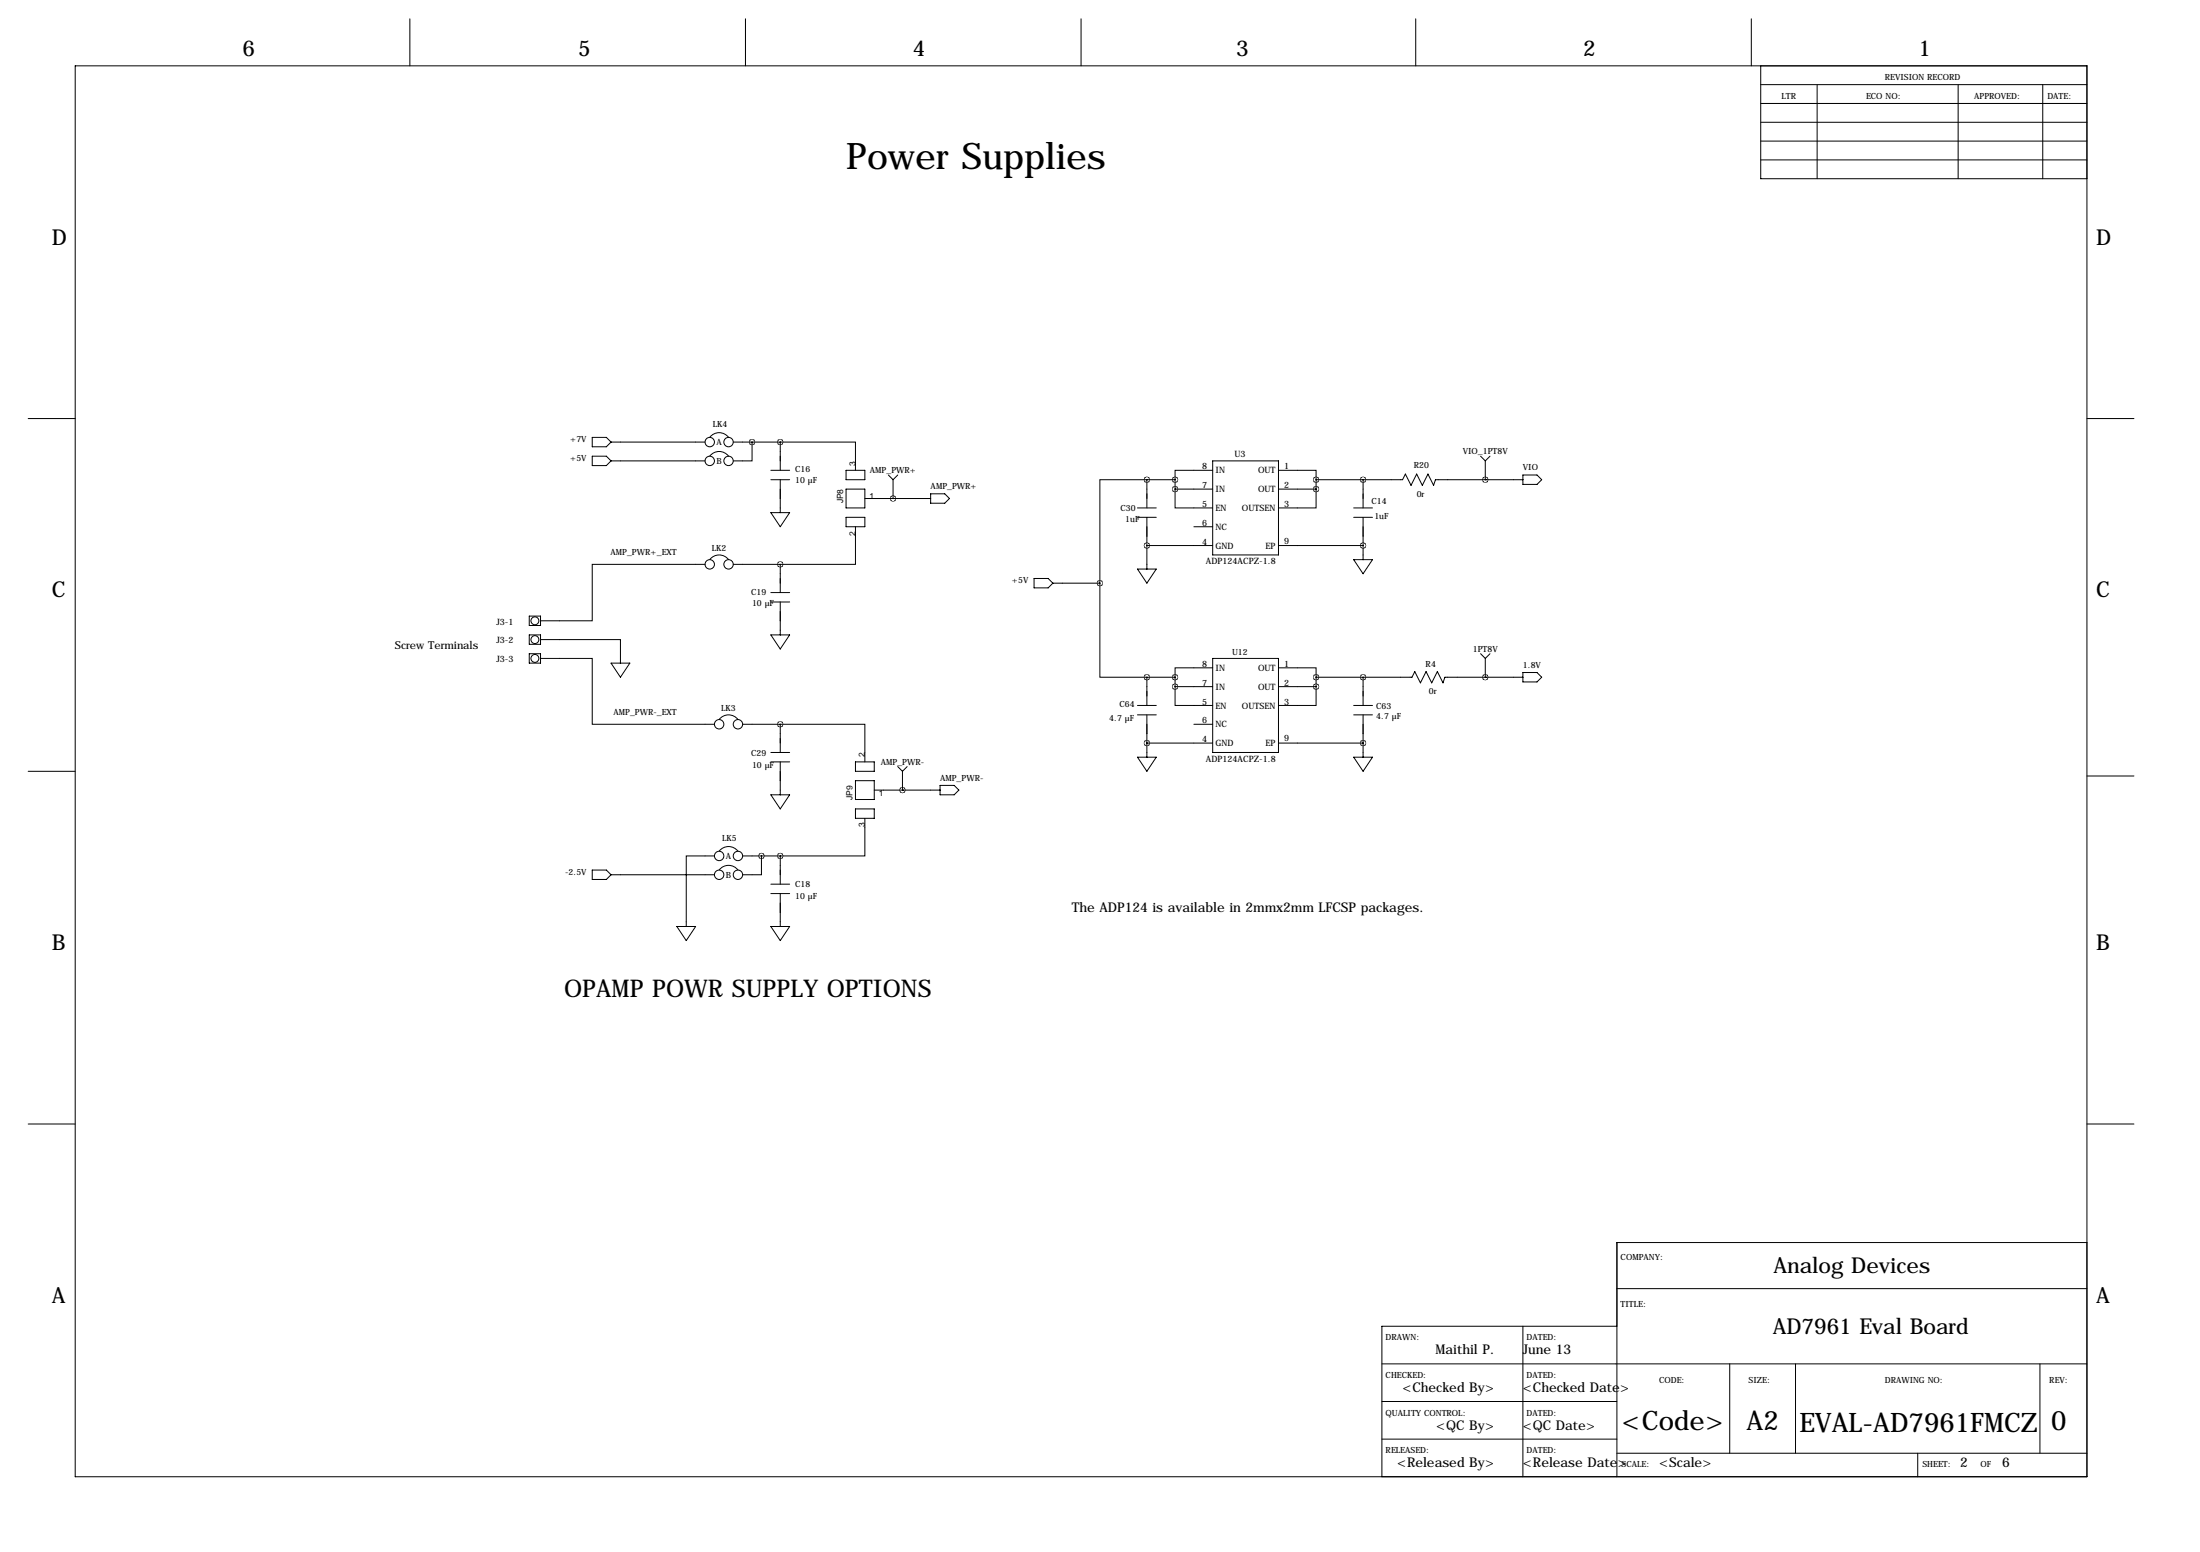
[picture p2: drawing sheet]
<svg xmlns="http://www.w3.org/2000/svg" width="594mm" height="419mm" viewBox="0 0 594 419" stroke-linecap="round" stroke-linejoin="round" font-family="sans-serif">
<g fill="none" stroke="#000" stroke-width=".27">
<path d="M20.3 17.8h543.6v381h-543.6zM110.7 5.1v12.7M201.4 5.1v12.7M292.1 5.1v12.7M382.5 5.1v12.7M473.2 5.1v12.7M475.7 17.8v30.5h88.2M475.7 33h88.2M475.7 22.9h88.2M475.7 27.9h88.2M475.7 38.1h88.2M491 22.9v25.4"/>
<path d="M529.1 22.9v25.4M551.9 22.9v25.4M475.7 43.2h88.2M7.6 113h12.7M160 118.1h3.8l1.3 1.3-1.3 1.2h-3.8zM165.1 119.4h25.4M191.8 118.1a3.2 3.2 0 0 1 5.1 0M198.1 119.4h12.7M203.2 119.4v5.1h-5.1M210.8 119.4h20.3v7.6M210.8 119.4v7.6M563.9 113h12.7"/>
<path d="M160 123.2h3.8l1.3 1.3-1.3 1.2h-3.8zM165.1 124.5h25.4M191.8 123.2a3.2 3.2 0 0 1 5.1 0M208.3 127h5.1M208.3 129.5h5.1M208.3 138.4h5.1l-2.6 3.8zM210.8 129.5v8.9M228.6 127h5.1v2.5h-5.1zM228.6 132.1h5.1v5.1h-5.1zM228.6 139.7h5.1v2.5h-5.1zM233.7 134.6h17.8M240 128.3l1.3 1.2"/>
<path d="M241.3 134.6h.1M241.3 129.5v5.1M242.6 128.3l-1.3 1.2M251.5 133.3h3.8l1.2 1.3-1.2 1.3h-3.8zM307.3 139.7h5.1M307.3 137.2h5.1M309.9 129.5h-12.7v28M309.9 129.5v7.7M309.9 139.7v14M309.9 129.5h7.6M317.5 132.1v5.1h10.2M317.5 132.1h10.2"/>
<path d="M317.5 129.5v2.6M327.7 127h-10.2v2.5M327.7 124.5h17.7v25.4h-17.7zM345.4 127h10.2v2.5M345.4 132.1h10.2M355.6 132.1v5.1h-10.2M355.6 129.5h23.4l.7-1.5 1.6 3.1 1.5-3.1 1.5 3.1 1.5-3.1 1.5 3.1 .6-1.6h23.6M355.6 129.5v2.6M365.8 139.7h5M365.8 137.2h5M368.3 129.5v7.7M368.3 139.7v11.4"/>
<path d="M400 123.2l1.3 1.3M401.3 129.5h.1M401.3 124.5v5M402.6 123.2l-1.3 1.3M411.5 128.3h3.8l1.3 1.2-1.3 1.3h-3.8zM190.5 152.4h-30.5v15.2h-14M191.8 151.1a3.2 3.2 0 0 1 5.1 0M198.1 152.4h12.7M210.8 152.4v7.6M231.1 142.2v10.2h-20.3M279.4 156.2h3.8l1.3 1.3-1.3 1.3h-3.8zM284.5 157.5h12.7"/>
<path d="M297.2 157.5v25.4h12.7M307.3 153.7h5.1l-2.5 3.8zM309.9 147.3h17.8M322.6 142.2h5.1M345.4 147.3h22.9M365.8 151.1h5l-2.5 3.8zM143 166.4h3v2.5h-3zM143 171.4h3v2.6h-3zM143 176.5h3v2.6h-3zM146 177.8h14v17.8h33M146 172.7h21.6v6.4M165.1 179.1h5.1l-2.6 3.8z"/>
<path d="M208.3 160h5.1M208.3 162.6h5.1M208.3 171.4h5.1l-2.6 3.9zM210.8 162.6v8.8M327.7 177.8h17.7v25.4h-17.7zM400 176.5l1.3 1.3M401.3 177.8v5.1M402.6 176.5l-1.3 1.3M194.3 194.3a3.2 3.2 0 0 1 5.1 0M200.7 195.6h10.1M210.8 195.6h22.9v10.1M210.8 195.6v7.6"/>
<path d="M307.3 190.5h5.1M307.3 193h5.1M309.9 182.9v7.6M309.9 193v11.5M309.9 182.9h7.6M317.5 185.4v5.1h10.2M317.5 185.4h10.2M317.5 182.9v2.5M322.6 195.6h5.1M327.7 180.3h-10.2v2.6M345.4 180.3h10.2v2.6M345.4 185.4h10.2"/>
<path d="M355.6 185.4v5.1h-10.2M355.6 182.9h25.9l.8-1.5 1.5 3 1.5-3 1.5 3 1.6-3 1.5 3 .5-1.5h21.1M355.6 182.9v2.5M365.8 190.5h5M365.8 193h5M368.3 182.9v7.6M368.3 193v11.5M401.3 182.9h.1M411.5 181.6h3.8l1.3 1.3-1.3 1.2h-3.8zM7.6 208.3h12.7M208.3 203.2h5.1M208.3 205.7h5.1"/>
<path d="M208.3 214.6h5.1l-2.6 3.8zM210.8 205.7v8.9M231.1 205.7h5.1v2.6h-5.1zM231.1 210.8h5.1v5.1h-5.1zM231.1 218.4h5.1v2.6h-5.1zM236.2 213.4h17.8M242.6 207l1.2 1.3M243.8 213.4h.1M243.8 208.3v5.1M245.1 207l-1.3 1.3M254 212.1h3.8l1.3 1.3-1.3 1.2h-3.8zM307.3 204.5h5.1l-2.5 3.8z"/>
<path d="M309.9 200.7h17.8M345.4 200.7h22.9M365.8 204.5h5l-2.5 3.8zM563.9 209.5h12.7M160 234.9h3.8l1.3 1.3-1.3 1.3h-3.8zM165.1 236.2h27.9M193 231.1h-7.6v19.1M194.3 229.8a3.2 3.2 0 0 1 5.1 .1M194.3 234.9a3.2 3.2 0 0 1 5.1 0M200.7 231.1h10.1M205.7 231.1v5.1h-5M208.3 238.8h5.1"/>
<path d="M210.8 231.1v7.7M233.7 221v10.1h-22.9M182.9 250.2h5.1l-2.6 3.8zM208.3 241.3h5.1M208.3 250.2h5.1l-2.6 3.8zM210.8 241.3v8.9M7.6 303.5h12.7M563.9 303.5h12.7M563.9 335.5h-127v63.3M411.5 358.1v40.7M436.9 348h127M436.9 358.1h-63.5v40.7"/>
<path d="M373.4 368.3h190.5M373.4 378.5h63.5M467.4 368.3v24.1M485.1 368.3v24.1M551.2 368.3v24.1M373.4 388.6h63.5M436.9 392.4h127M518.2 392.4v6.4"/>
<circle cx="191.8" cy="119.4" r="1.27"/>
<circle cx="196.8" cy="119.4" r="1.27"/>
<circle cx="191.8" cy="124.5" r="1.27"/>
<circle cx="196.8" cy="124.5" r="1.27"/>
<circle cx="191.8" cy="152.4" r="1.27"/>
<circle cx="196.8" cy="152.4" r="1.27"/>
<circle cx="144.5" cy="172.7" r="1.07"/>
<circle cx="144.5" cy="177.8" r="1.07"/>
<circle cx="144.5" cy="167.6" r="1.07"/>
<circle cx="194.3" cy="195.6" r="1.27"/>
<circle cx="199.4" cy="195.6" r="1.27"/>
<circle cx="194.3" cy="231.1" r="1.27"/>
<circle cx="194.3" cy="236.2" r="1.27"/>
<circle cx="199.4" cy="231.1" r="1.27"/>
<circle cx="199.4" cy="236.2" r="1.27"/>
</g>
<path d="M355.5 182.9a.1 .1 0 0 0 .2 0 .1 .1 0 0 0-.2 0zM210.8 119.4a.05 .05 0 0 0 .1 0 .05 .05 0 0 0-.1 0zM241.2 134.6a.1 .1 0 0 0 .2 0 .1 .1 0 0 0-.2 0zM243.8 213.4a.06 .06 0 0 0 .1 0 .06 .06 0 0 0-.1 0zM210.8 152.4a.05 .05 0 0 0 .1 0 .05 .05 0 0 0-.1 0zM210.8 195.6a.05 .05 0 0 0 .1 0 .05 .05 0 0 0-.1 0zM401.3 182.9a.05 .05 0 0 0 .1 0 .05 .05 0 0 0-.1 0zM368.2 182.9a.1 .1 0 0 0 .2 0 .1 .1 0 0 0-.2 0zM355.5 129.5a.1 .1 0 0 0 .2 0 .1 .1 0 0 0-.2 0zM401.3 129.5a.05 .05 0 0 0 .1 0 .05 .05 0 0 0-.1 0zM368.2 129.5a.1 .1 0 0 0 .2 0 .1 .1 0 0 0-.2 0zM309.8 129.5a.06 .06 0 0 0 .1 0 .06 .06 0 0 0-.1 0zM205.7 231.1a.06 .06 0 0 0 .1 0 .06 .06 0 0 0-.1 0zM210.8 231.1a.05 .05 0 0 0 .1 0 .05 .05 0 0 0-.1 0zM203.1 119.4a.1 .1 0 0 0 .2 0 .1 .1 0 0 0-.2 0zM317.4 132.1a.1 .1 0 0 0 .2 0 .1 .1 0 0 0-.2 0zM355.5 132.1a.1 .1 0 0 0 .2 0 .1 .1 0 0 0-.2 0zM317.4 129.5a.1 .1 0 0 0 .2 0 .1 .1 0 0 0-.2 0zM309.8 147.3a.06 .06 0 0 0 .1 0 .06 .06 0 0 0-.1 0zM368.2 147.3a.1 .1 0 0 0 .2 0 .1 .1 0 0 0-.2 0zM355.5 185.4a.1 .1 0 0 0 .2 0 .1 .1 0 0 0-.2 0zM309.8 182.9a.06 .06 0 0 0 .1 0 .06 .06 0 0 0-.1 0zM317.4 182.9a.1 .1 0 0 0 .2 0 .1 .1 0 0 0-.2 0zM317.4 185.4a.1 .1 0 0 0 .2 0 .1 .1 0 0 0-.2 0zM309.8 200.7a.06 .06 0 0 0 .1 0 .06 .06 0 0 0-.1 0zM368.2 200.7a.1 .1 0 0 0 .2 0 .1 .1 0 0 0-.2 0zM297.1 157.5a.06 .06 0 0 0 .1 0 .06 .06 0 0 0-.1 0z" fill="#000" stroke="#000" stroke-width="1.5"/>
<text font-size="9.9" x="228.6" y="45.7">Power Supplies</text>
<g font-size="7.3">
<text x="438.2" y="386.1">&lt;Code&gt;</text>
<text x="471.9" y="386.1">A2</text>
<text x="486.2" y="386.6">EVAL-AD7961FMCZ</text>
<text x="554.2" y="386.1">0</text>
</g>
<text font-size="6.6" x="152.4" y="269.2">OPAMP POWR SUPPLY OPTIONS</text>
<g font-size="5.9">
<text x="65.5" y="15.2">6</text>
<text x="156.2" y="15.2">5</text>
<text x="246.6" y="15.2">4</text>
<text x="334" y="15.2">3</text>
<text x="427.7" y="15.2">2</text>
<text x="518.4" y="15.2">1</text>
<text x="14" y="66">D</text>
<text x="566.4" y="66">D</text>
<text x="14" y="161.3">C</text>
<text x="566.4" y="161.3">C</text>
<text x="14" y="256.5">B</text>
<text x="566.4" y="256.5">B</text>
<text x="479.2" y="343.7">Analog Devices</text>
<text x="14" y="351.8">A</text>
<text x="566.4" y="351.8">A</text>
<text x="479" y="360.2">AD7961 Eval Board</text>
</g>
<g font-size="3.6">
<text x="289.6" y="246.4">The ADP124 is available in 2mmx2mm LFCSP packages.</text>
<text x="387.9" y="365.8">Maithil P.</text>
<text x="411.5" y="365.8">June 13</text>
<text x="378.9" y="375.9">&lt;Checked By&gt;</text>
<text x="411.5" y="375.9">&lt;Checked Date&gt;</text>
<text x="388.1" y="386.1">&lt;QC By&gt;</text>
<text x="411.5" y="386.1">&lt;QC Date&gt;</text>
<text x="377.5" y="396.2">&lt;Released By&gt;</text>
<text x="411.5" y="396.2">&lt;Release Date&gt;</text>
<text x="448.3" y="396.2">&lt;Scale&gt;</text>
<text x="529.6" y="396.2">2</text>
<text x="541" y="396.2">6</text>
</g>
<text font-size="3" x="106.7" y="175.3">Screw Terminals</text>
<g font-size="2.4">
<text x="333.5" y="123.5">U3</text>
<text x="324.8" y="131.8">7</text>
<text x="324.8" y="126.7">8</text>
<text x="328.4" y="127.8">IN</text>
<text x="339.9" y="127.8">OUT</text>
<text x="347" y="126.7">1</text>
<text x="347" y="131.8">2</text>
<text x="324.8" y="136.9">5</text>
<text x="328.4" y="138">EN</text>
<text x="328.4" y="132.9">IN</text>
<text x="335.6" y="138">OUTSEN</text>
<text x="339.9" y="132.9">OUT</text>
<text x="347" y="136.9">3</text>
<text x="324.8" y="142">6</text>
<text x="328.4" y="143.1">NC</text>
<text x="324.8" y="147.1">4</text>
<text x="328.4" y="148.2">GND</text>
<text x="342" y="148.2">EP</text>
<text x="347" y="146.8">9</text>
<text x="325.8" y="152.4">ADP124ACPZ-1.8</text>
<text x="134.1" y="168.7">J3-1</text>
<text x="134.1" y="173.7">J3-2</text>
<text x="134.1" y="178.8">J3-3</text>
<text x="324.8" y="185.2">7</text>
<text x="324.8" y="180.1">8</text>
<text x="328.4" y="181.2">IN</text>
<text x="339.9" y="181.2">OUT</text>
<text x="347" y="180.1">1</text>
<text x="347" y="185.2">2</text>
<text x="324.8" y="190.2">5</text>
<text x="328.4" y="191.3">EN</text>
<text x="328.4" y="186.3">IN</text>
<text x="335.6" y="191.3">OUTSEN</text>
<text x="339.9" y="186.3">OUT</text>
<text x="347" y="190.2">3</text>
<text x="324.8" y="195.3">6</text>
<text x="328.4" y="196.4">NC</text>
<text x="324.8" y="200.4">4</text>
<text x="328.4" y="201.5">GND</text>
<text x="342" y="201.5">EP</text>
<text x="347" y="200.2">9</text>
<text x="325.8" y="205.7">ADP124ACPZ-1.8</text>
</g>
<g font-size="2.3">
<text x="509.3" y="21.6">REVISION RECORD</text>
<text x="481.3" y="26.7">LTR</text>
<text x="504.2" y="26.7">ECO NO:</text>
<text x="533.4" y="26.7">APPROVED:</text>
<text x="553.2" y="26.7">DATE:</text>
<text x="154" y="119.4">+7V</text>
<text x="192.6" y="115.3">LK4</text>
<text x="154" y="124.5">+5V</text>
<text x="193.6" y="120.2">A</text>
<text x="193.6" y="125.3">B</text>
<text x="231.1" y="125.7" transform="rotate(-90 231.1 125.7)">3</text>
<text x="395.3" y="122.7">VIO_1PT8V</text>
<text x="214.9" y="127.5">C16</text>
<text x="214.9" y="130.4">10 µF</text>
<text x="235" y="127.8">AMP_PWR+</text>
<text x="382" y="126.5">R20</text>
<text x="411.5" y="127">VIO</text>
<text x="227.8" y="135.8" transform="rotate(-90 227.8 135.8)">JP8</text>
<text x="235" y="134.6">1</text>
<text x="251.5" y="132.1">AMP_PWR+</text>
<text x="302.8" y="137.9">C30</text>
<text x="370.6" y="136.1">C14</text>
<text x="382.8" y="134.2">0r</text>
<text x="304" y="141.1">1uF</text>
<text x="371.3" y="140">1uF</text>
<text x="165" y="149.9">AMP_PWR+_EXT</text>
<text x="192.3" y="148.8">LK2</text>
<text x="231.1" y="144.7" transform="rotate(-90 231.1 144.7)">2</text>
<text x="202.9" y="160.8">C19</text>
<text x="273.4" y="157.5">+5V</text>
<text x="203.2" y="163.7">10 µF</text>
<text x="332.9" y="176.8">U12</text>
<text x="398" y="176.1">1PT8V</text>
<text x="385.2" y="180.1">R4</text>
<text x="411.5" y="180.3">1.8V</text>
<text x="302.5" y="191">C64</text>
<text x="371.9" y="191.5">C63</text>
<text x="386.1" y="187.3">0r</text>
<text x="165.8" y="193">AMP_PWR-_EXT</text>
<text x="194.9" y="192">LK3</text>
<text x="299.7" y="194.7">4.7 µF</text>
<text x="371.9" y="194.1">4.7 µF</text>
<text x="202.9" y="204.2">C29</text>
<text x="203.2" y="207.4">10 µF</text>
<text x="233.7" y="204.5" transform="rotate(-90 233.7 204.5)">2</text>
<text x="238" y="206.5">AMP_PWR-</text>
<text x="230.4" y="215.9" transform="rotate(-90 230.4 215.9)">JP9</text>
<text x="237.5" y="214.9">1</text>
<text x="254" y="210.8">AMP_PWR-</text>
<text x="195.1" y="227.1">LK5</text>
<text x="233.7" y="223.4" transform="rotate(-90 233.7 223.4)">3</text>
<text x="196.1" y="231.9">A</text>
<text x="152.7" y="236.2">-2.5V</text>
<text x="196.1" y="237">B</text>
<text x="214.9" y="239.5">C18</text>
<text x="214.9" y="242.7">10 µF</text>
<text x="437.9" y="340.4">COMPANY:</text>
<text x="437.9" y="353.1">TITLE:</text>
<text x="374.4" y="361.9">DRAWN:</text>
<text x="412.5" y="361.9">DATED:</text>
<text x="374.4" y="372.1">CHECKED:</text>
<text x="412.5" y="372.1">DATED:</text>
<text x="448.3" y="373.4">CODE:</text>
<text x="472.4" y="373.4">SIZE:</text>
<text x="509.3" y="373.4">DRAWING NO:</text>
<text x="553.7" y="373.4">REV:</text>
<text x="374.4" y="382.3">QUALITY CONTROL:</text>
<text x="412.5" y="382.3">DATED:</text>
<text x="374.4" y="392.4">RELEASED:</text>
<text x="412.5" y="392.4">DATED:</text>
<text x="438.2" y="396.2">SCALE:</text>
<text x="519.4" y="396.2">SHEET:</text>
<text x="535.1" y="396.2">OF</text>
</g>
</svg>
